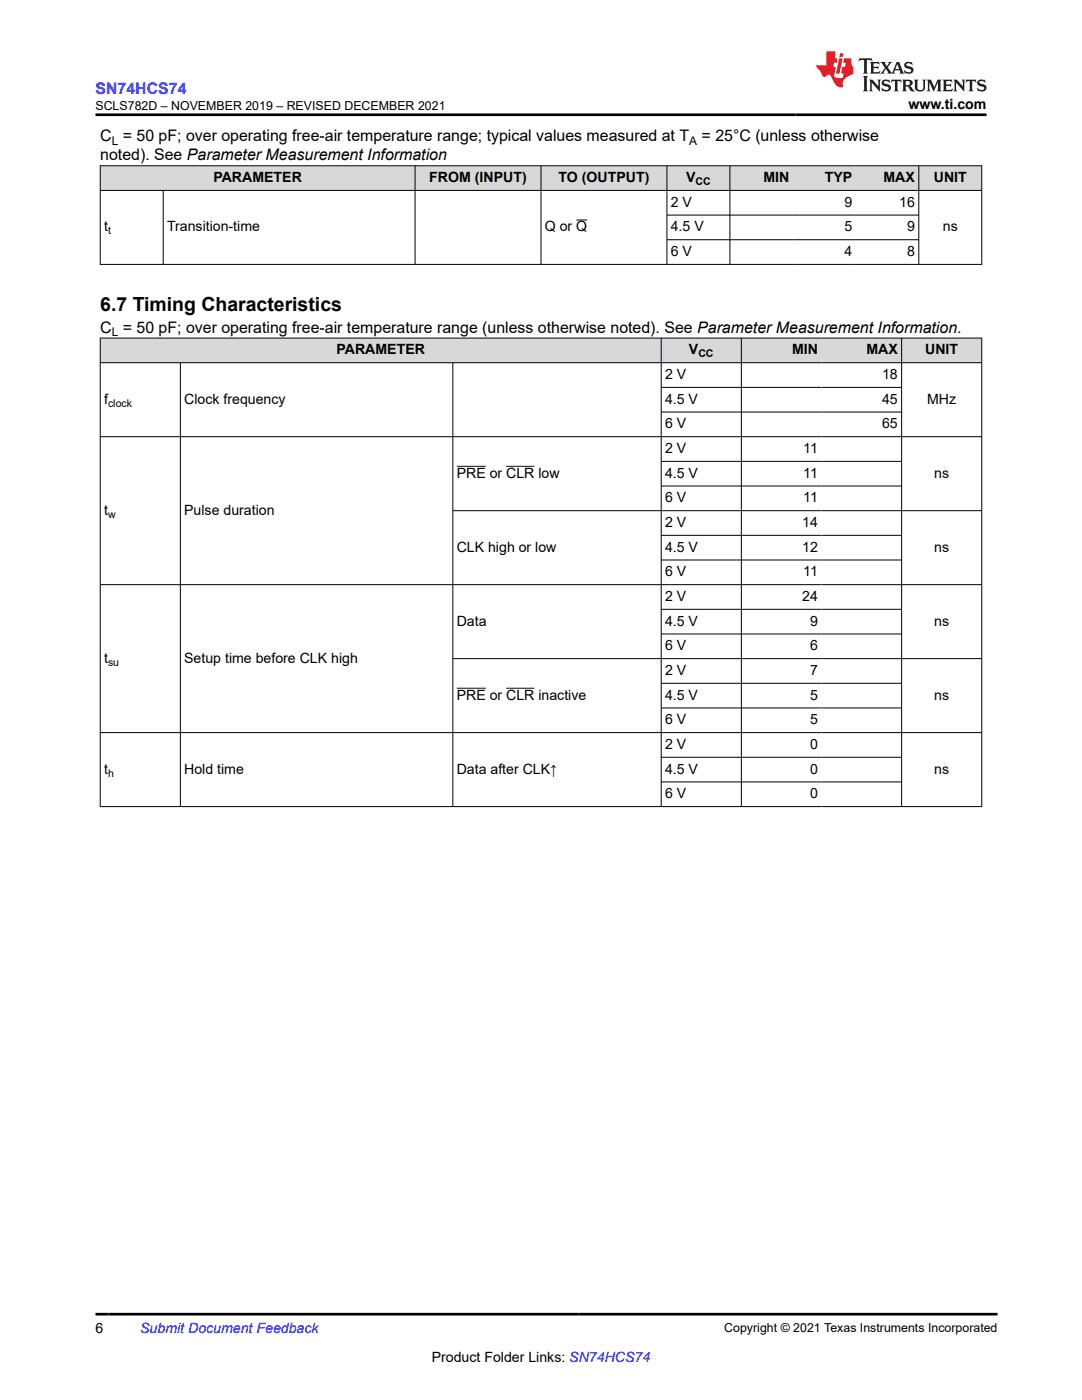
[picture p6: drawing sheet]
<svg xmlns="http://www.w3.org/2000/svg" width="216mm" height="279mm" viewBox="0 0 216 279" stroke-linecap="round" stroke-linejoin="round" font-family="sans-serif">
<g fill="#d8d8d8">
<path d="M20 33.1h175.9v4.9h-175.9z" fill-rule="evenodd"/>
<path d="M20.1 33.1h62.7v4.8h-62.7z" fill-rule="evenodd"/>
<path d="M82.9 33.1h25v4.8h-25z" fill-rule="evenodd"/>
<path d="M108 33.1h25v4.8h-25z" fill-rule="evenodd"/>
<path d="M133.1 33.1h12.5v4.8h-12.5z" fill-rule="evenodd"/>
<path d="M145.7 33.1h12.5v4.8h-12.5z" fill-rule="evenodd"/>
<path d="M158.2 33.1h12.6v4.8h-12.6z" fill-rule="evenodd"/>
<path d="M170.8 33.1h12.5v4.8h-12.5z" fill-rule="evenodd"/>
<path d="M183.4 33.1h12.4v4.8h-12.4z" fill-rule="evenodd"/>
</g>
<g fill="none" stroke="#000" stroke-width=".2">
<path d="M19.9 33.1h176.1M19.9 38h176.1M20 33v19.8M32.6 38v14.8M82.8 33v19.8M107.9 33v19.8M133.1 33v19.8M145.6 33v19.8M183.3 33v19.8M195.9 33v19.8M19.9 52.8h176.1M115 43.9h2.2"/>
<path d="M133.1 42.9h50.3M133.1 47.8h50.3"/>
</g>
<g fill="#d8d8d8">
<path d="M20 67.5h175.9v4.9h-175.9z" fill-rule="evenodd"/>
<path d="M20.1 67.5h111.8v4.8h-111.8z" fill-rule="evenodd"/>
<path d="M132 67.5h15.9v4.8h-15.9z" fill-rule="evenodd"/>
<path d="M148 67.5h15.9v4.8h-15.9z" fill-rule="evenodd"/>
<path d="M163.9 67.5h15.9v4.8h-15.9z" fill-rule="evenodd"/>
<path d="M180 67.5h15.8v4.8h-15.8z" fill-rule="evenodd"/>
</g>
<g fill="none" stroke="#000" stroke-width=".2">
<path d="M19.9 67.5h176.1M19.9 72.4h176.1M20 67.4v93.6M36 72.4v88.6M90.4 72.4v88.6M131.9 67.4v93.6M131.9 77.3h48.1M147.9 67.4v93.6M179.9 67.4v93.6M195.9 67.4v93.6M19.9 87.2h176.1M91.1 93.1h5.8"/>
<path d="M101 93.1h5.7M131.9 82.2h48.1M131.9 92.1h48.1M131.9 97h48.1M90.4 101.9h105.6M131.9 106.8h48.1M131.9 111.8h48.1M196 116.7h-176.1M90.4 131.4h105.6M91.1 137.3h5.8M101 137.3h5.7M131.9 121.6h48.1"/>
<path d="M131.9 126.5h48.1M131.9 136.4h48.1M19.9 146.2h176.1M131.9 141.3h48.1M131.9 151.1h48.1M131.9 156.1h48.1M19.9 161h176.1"/>
</g>
<path d="M171.5 11.6l-.2 .6 .5-.2h.6v.1v2.2l-.2 .4h1l-.2-.4v-2.2v-.1h.5l.5 .2-.1-.6zM173.6 12.4l.2 .3v1.6l-.2 .4h1.9l.1-.6a1.08 1.08 0 0 1-1.3 .2v-.7h.6l.4 .2v-.7l-.4 .2h-.6v-.5l.2-.2a1 1 0 0 1 1 .3l-.1-.5zM175.7 12.4l.9 1.1-1 1.2h.9l-.2-.2 .5-.8 .4 .8-.2 .2h1.6l-.2-.2 .2-.5h.9l.1 .5-.1 .2h.9l-.2-.4-.8-1.9h-.5l-.9 2.1-.9-1.1 .9-1h-.8l.2 .2-.4 .6-.4-.6 .2-.2zM179 12.8l.4 1h-.7zM180.7 12.5a.65 .65 0 0 0-.2 .7 .65 .65 0 0 0 .6 .5l.6 .1 .1 .3a.79 .79 0 0 1-.7 .4 .79 .79 0 0 1-.7-.5l.1 .7 .2-.1a.93 .93 0 0 0 1.1 0 .93 .93 0 0 0 .4-.9 1.46 1.46 0 0 0-1.2-.6l-.1-.3a1.09 1.09 0 0 1 1.2 .2l-.2-.6-.1 .1-.5-.2zM172.2 15.2l.2 .4v2.2l-.2 .4h1l-.2-.4v-2.2l.2-.4zM173.4 15.9l.2 .4v1.5l-.2 .4h.8l-.3-.4 .1-1.3 1.6 1.8v-2l.2-.4h-.7l.1 .2 .1 1.1-1.2-1.3zM176.2 16a.65 .65 0 0 0-.2 .8 .65 .65 0 0 0 .6 .4l.6 .2 .1 .2a.79 .79 0 0 1-.7 .4 .79 .79 0 0 1-.7-.5l.1 .7 .2-.1a.93 .93 0 0 0 1.1 .1 .93 .93 0 0 0 .4-1 1.46 1.46 0 0 0-1.2-.5l-.1-.4a1.09 1.09 0 0 1 1.2 .2l-.1-.6-.2 .1-.5-.1zM177.9 15.9l-.1 .6a.63 .63 0 0 1 .8-.3v1.6l-.3 .4h1l-.2-.4v-1.6a.66 .66 0 0 1 .8 .3l-.1-.6zM180 15.9l.2 .4v1.5l-.2 .4h1l-.2-.2-.1-.7h.5l.1 .2a.79 .79 0 0 0 1.2 .6l-1-.9a.61 .61 0 0 0 .6-.6 .61 .61 0 0 0-.5-.7zM180.8 16.2h.1a.47 .47 0 0 1 .5 .1 .47 .47 0 0 1 .1 .5l-.1 .1-.7 .1zM182.3 15.9l.2 .2a2.27 2.27 0 0 0 .4 2 1.04 1.04 0 0 0 1.7-.7v-1.3l.2-.2h-.8l.2 .4v1.1a.6 .6 0 0 1-.6 .6 .6 .6 0 0 1-.6-.6v-1.1l.3-.4zM184.9 15.9l.2 .4v1.5l-.2 .4h.8l-.3-.4v-1.4l.9 1.9 .9-1.9v1.4l-.3 .4h1l-.2-.4v-1.5l.2-.4h-.8l-.7 1.5-.6-1.5zM188.1 15.9l.2 .4v1.5l-.2 .4h1.9l.1-.6a1.09 1.09 0 0 1-1.3 .2v-.7h.6l.4 .2v-.6l-.4 .2h-.6v-.6l.2-.1a1.01 1.01 0 0 1 1 .3l-.1-.6zM190.2 15.9l.3 .4v1.5l-.3 .4h.8l-.2-.4v-1.3l1.6 1.8v-2l.2-.4h-.7l.2 .2v1.1l-1.2-1.3zM192.8 15.9l-.1 .6a.63 .63 0 0 1 .8-.3v1.6l-.3 .4h1l-.2-.4v-1.6a.66 .66 0 0 1 .8 .3l-.1-.6zM195.2 16a.65 .65 0 0 0-.2 .8 .65 .65 0 0 0 .6 .4l.6 .2 .2 .2a.79 .79 0 0 1-.7 .4 .79 .79 0 0 1-.7-.5l.1 .7 .2-.1a.93 .93 0 0 0 1 .1 .93 .93 0 0 0 .5-1 1.46 1.46 0 0 0-1.3-.5v-.4a1.09 1.09 0 0 1 1.2 .2l-.2-.6-.2 .1-.5-.1z" fill="#231f20"/>
<path d="M164.9 10.3v2.7h-2l.1 .4 .8 1a.95 .95 0 0 0 1 .9 .59 .59 0 0 1 .5-.4 .59 .59 0 0 1 .5 .3l.4 .8a1.59 1.59 0 0 0 2.1 1.4 1.61 1.61 0 0 1 1-2.3l1-.3-.1-1.5a1.59 1.59 0 0 1-.3-1.7h-1.5l-.2 .9h.6l-.2 .9h-.5l-.2 .9v.3l.4 .1-.1 .9h-.7a.73 .73 0 0 1-1-.7l.3-1.5h-.5l.1-.9h.5l.2-.9h-.5v-1.3zM167.4 11.6l-.6 3.1h.7l.6-3.1zM167.6 10.7l-.1 .6h.7l.1-.6z" fill="#ed1c24"/>
<path d="M19 22.9h177.8M19 262.3h180" fill="none" stroke="#000" stroke-width=".53"/>
<text font-size="3.9" x="20" y="62">6.7 Timing Characteristics</text>
<text font-size="3.2" fill="#00f" x="19" y="18.7">SN74HCS74</text>
<g font-size="3.2">
<text x="20" y="28.2">C = 50 pF; over operating free-air temperature range; typical values measured at T</text>
<text x="140" y="28.2">= 25°C (unless otherwise</text>
<text x="20" y="32">noted). See Parameter Measurement Information</text>
<text x="20" y="66.4">C = 50 pF; over operating free-air temperature range (unless otherwise noted). See Parameter Measurement Information.</text>
</g>
<g font-size="2.8">
<text x="181.3" y="21.8">www.ti.com</text>
<text x="42.6" y="36.4">PARAMETER</text>
<text x="85.7" y="36.4">FROM (INPUT)</text>
<text x="111.4" y="36.4">TO (OUTPUT)</text>
<text x="133.8" y="41.3">2 V</text>
<text x="136.9" y="36.4">V</text>
<text x="152.3" y="36.4">MIN</text>
<text x="164.6" y="36.4">TYP</text>
<text x="168.5" y="41.3">9</text>
<text x="176.3" y="36.4">MAX</text>
<text x="179.4" y="41.3">16</text>
<text x="186.3" y="36.4">UNIT</text>
<text x="20.8" y="46.2">t</text>
<text x="33.3" y="46.2">Transition-time</text>
<text x="108.7" y="46.2">Q or Q</text>
<text x="133.8" y="46.2">4.5 V</text>
<text x="168.5" y="46.2">5</text>
<text x="181" y="46.2">9</text>
<text x="188.1" y="46.2">ns</text>
<text x="133.8" y="51.1">6 V</text>
<text x="168.5" y="51.1">4</text>
<text x="181" y="51.1">8</text>
<text x="67.1" y="70.7">PARAMETER</text>
<text x="137.5" y="70.7">V</text>
<text x="158" y="70.7">MIN</text>
<text x="172.9" y="70.7">MAX</text>
<text x="184.6" y="70.7">UNIT</text>
<text x="132.7" y="75.7">2 V</text>
<text x="176" y="75.7">18</text>
<text x="20.8" y="80.6">f</text>
<text x="36.8" y="80.6">Clock frequency</text>
<text x="132.7" y="80.6">4.5 V</text>
<text x="176" y="80.6">45</text>
<text x="185" y="80.6">MHz</text>
<text x="132.7" y="85.5">6 V</text>
<text x="176" y="85.5">65</text>
<text x="91.1" y="95.3">PRE or CLR low</text>
<text x="132.7" y="90.4">2 V</text>
<text x="132.7" y="95.3">4.5 V</text>
<text x="160.3" y="90.4">11</text>
<text x="160.3" y="95.3">11</text>
<text x="186.4" y="95.3">ns</text>
<text x="132.7" y="100.3">6 V</text>
<text x="160.3" y="100.3">11</text>
<text x="20.8" y="102.7">t</text>
<text x="36.8" y="102.7">Pulse duration</text>
<text x="132.7" y="105.2">2 V</text>
<text x="160.1" y="105.2">14</text>
<text x="91.1" y="110.1">CLK high or low</text>
<text x="132.7" y="110.1">4.5 V</text>
<text x="160.1" y="110.1">12</text>
<text x="186.4" y="110.1">ns</text>
<text x="132.7" y="115">6 V</text>
<text x="132.7" y="120">2 V</text>
<text x="160.1" y="120">24</text>
<text x="160.3" y="115">11</text>
<text x="91.1" y="124.9">Data</text>
<text x="132.7" y="124.9">4.5 V</text>
<text x="161.6" y="124.9">9</text>
<text x="186.4" y="124.9">ns</text>
<text x="132.7" y="129.8">6 V</text>
<text x="161.6" y="129.8">6</text>
<text x="20.8" y="132.3">t</text>
<text x="36.8" y="132.3">Setup time before CLK high</text>
<text x="132.7" y="134.7">2 V</text>
<text x="161.6" y="134.7">7</text>
<text x="91.1" y="139.6">PRE or CLR inactive</text>
<text x="132.7" y="139.6">4.5 V</text>
<text x="161.6" y="139.6">5</text>
<text x="186.4" y="139.6">ns</text>
<text x="132.7" y="144.6">6 V</text>
<text x="132.7" y="149.5">2 V</text>
<text x="161.6" y="144.6">5</text>
<text x="161.6" y="149.5">0</text>
<text x="20.8" y="154.4">t</text>
<text x="36.8" y="154.4">Hold time</text>
<text x="91.1" y="154.4">Data after CLK↑</text>
<text x="132.7" y="154.4">4.5 V</text>
<text x="161.6" y="154.4">0</text>
<text x="186.4" y="154.4">ns</text>
<text x="132.7" y="159.3">6 V</text>
<text x="161.6" y="159.3">0</text>
<text x="19" y="266.1">6</text>
<text x="86.1" y="271.7">Product Folder Links: SN74HCS74</text>
</g>
<text font-size="2.8" fill="#00f" x="28" y="266.1">Submit Document Feedback</text>
<g font-size="2.5">
<text x="19.1" y="21.9">SCLS782D – NOVEMBER 2019 – REVISED DECEMBER 2021</text>
<text x="144.5" y="265.8">Copyright © 2021 Texas Instruments Incorporated</text>
</g>
<g font-size="2.4">
<text x="22.3" y="28.9">L</text>
<text x="137.5" y="28.9">A</text>
<text x="22.3" y="67.1">L</text>
</g>
<g font-size="2.1">
<text x="138.8" y="36.9">CC</text>
<text x="21.6" y="46.8">t</text>
<text x="139.3" y="71.3">CC</text>
<text x="21.6" y="81.1">clock</text>
<text x="21.6" y="103.3">w</text>
<text x="21.6" y="132.8">su</text>
<text x="21.6" y="155">h</text>
</g>
</svg>
